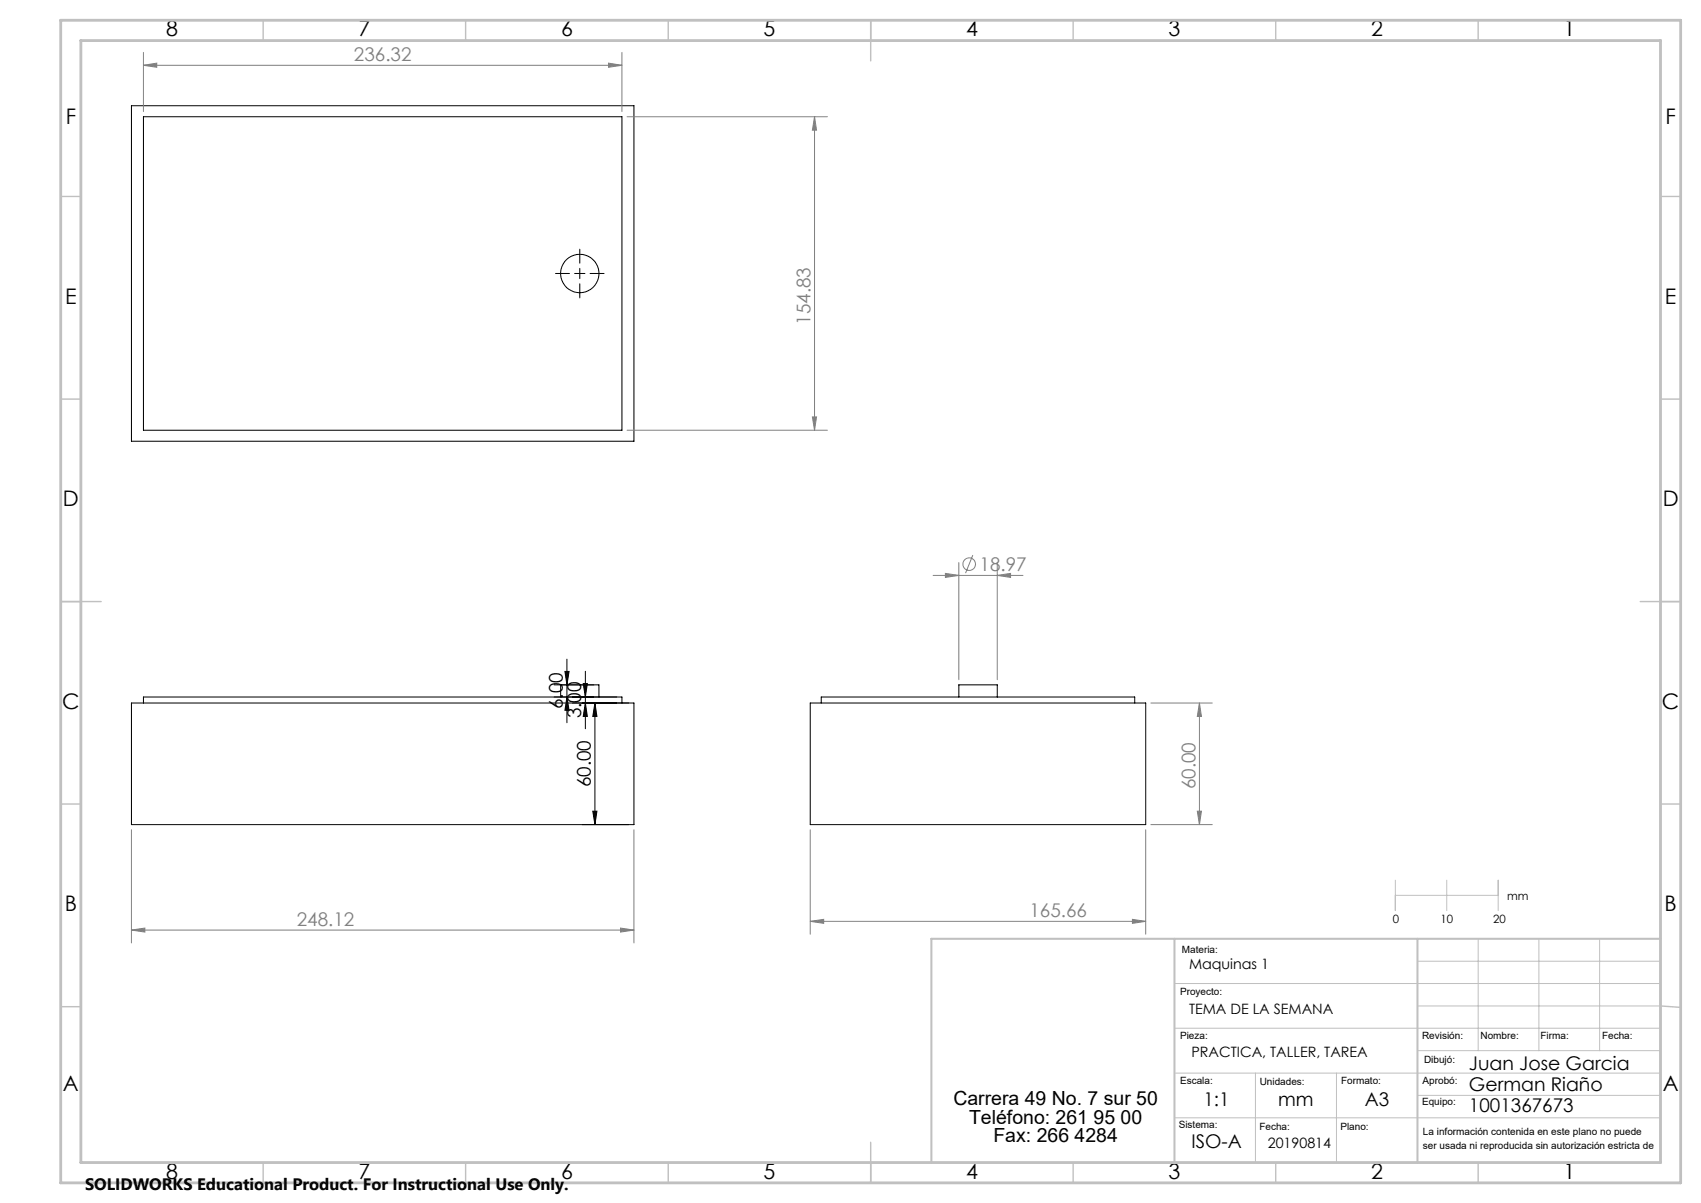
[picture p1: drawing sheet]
<svg xmlns="http://www.w3.org/2000/svg" width="420mm" height="297mm" viewBox="0 0 420 297" stroke-linecap="round" stroke-linejoin="round" font-family="sans-serif">
<g fill="none" stroke="#000" stroke-width=".25">
<path d="M32.5 26.1h124v82.8h-124zM35.4 28.8h118.2v77.4h-118.2zM137.2 67.5h3.4M141.9 67.5h2.5M143.2 61.5v3.5M143.2 66.2v2.6M143.2 70.1v3.5M145.7 67.5h3.5M32.5 173.6h124v30h-124zM35.4 173.6v-1.5h118.2v1.5M136.8 169.1h9.8M138.4 172.1v-3h9.5v3"/>
<path d="M139.5 165.8h1l-.5 3.3zM140 172.1l.5 3.3h-1zM140 162.7v15.7M144 168.8h1l-.5 3.3zM144.5 173.6l.5 3.3h-1zM144.5 165.7v14.2M146.9 173.6l.5 3.3h-1zM146.9 173.6v30M200.1 173.6h82.8v30h-82.8zM202.8 173.6v-1.5h77.4v1.5M236.7 172.1v-3h9.5v3M146.4 200.3h1l-.5 3.3z"/>
<circle cx="143.2" cy="67.5" r="4.7"/>
</g>
<g fill="none" stroke="#808080" stroke-width=".25">
<path d="M35.4 16.1l3.3-.5v1zM35.4 12.9v14.6M35.4 16.1h118.2M150.2 15.6l3.4 .5-3.4 .5zM153.6 12.9v14.6M154.8 28.8h49.5M201.1 28.8l.5 3.3h-1zM201.1 28.8v77.4M154.8 106.2h49.5M200.6 102.9h1l-.5 3.3zM236.7 138.9v28.9M240.2 137.1l-1.8 4.4"/>
<path d="M246.2 138.9v28.9M230.4 142.1h22.2M233.4 141.6l3.3 .5-3.3 .5zM246.2 142.1l3.3-.5v1zM284.2 173.6h15.1M296.2 173.6l.5 3.3h-1.1zM296.2 173.6v30M32.5 204.9v27.9M156.5 204.9v27.9M200.1 204.9v25.7M282.9 204.9v25.7M284.2 203.6h15.1"/>
<path d="M295.6 200.3h1.1l-.5 3.3zM32.5 229.6l3.3-.5v1zM32.5 229.6h124M153.2 229.1l3.3 .5-3.3 .5zM200.1 227.5l3.3-.5v1zM200.1 227.5h82.8M279.6 227l3.3 .5-3.3 .5z"/>
<circle cx="239.3" cy="139.3" r="1.56"/>
</g>
<g fill="none" stroke="#c0c0c0" stroke-width=".25">
<path d="M344.5 217.3v7.5M357.2 217.3v7.5M369.9 217.3v7.5M344.5 221h25.4M350 237.3h60M365 231.8v27.6M380 231.8v27.6M395 231.8v27.6M290 242.8h120M290 253.9h120M350 248.4h60M350 259.4h60"/>
<path d="M290 264.9h120M290 276h120M310 264.9v22.1M330 264.9v22.1M350 270.4h60"/>
</g>
<g fill="none" stroke="#c0c0c0" stroke-width=".35">
<path d="M65 5v5M115 5v5M165 5v5M215 5v10M265 5v5M315 5v5M365 5v5M15 48.5h5M410 48.5h5M15 98.5h5M410 98.5h5M15 148.5h10"/>
<path d="M405 148.5h10M15 198.5h5M410 198.5h5M15 248.5h5M410 248.4l5 .3M65 287v5M115 287v5M165 287v5M215 282v10M265 287v5M315 287v5M365 287v5"/>
</g>
<path d="M290 231.8v55.2M350 231.8v55.2M410 231.8h-180v55.2" fill="none" stroke="#c0c0c0" stroke-width=".5"/>
<path d="M15 5h400v287h-400zM20 10h390v277h-390z" fill="none" stroke="#c0c0c0" stroke-width=".7"/>
<path d="M146.4 200.3h1l-.5 3.3zM146.9 173.6l.5 3.3h-1zM144.5 173.6l.5 3.3h-1zM144 168.8h1l-.5 3.3zM140 172.1l.5 3.3h-1zM139.5 165.8h1l-.5 3.3z" fill="#000"/>
<g fill="#808080">
<path d="M150.2 15.6l3.4 .5-3.4 .5zM35.4 16.1l3.3-.5v1z"/>
<path d="M32.5 229.6l3.3-.5v1zM153.2 229.1l3.3 .5-3.3 .5zM200.1 227.5l3.3-.5v1zM279.6 227l3.3 .5-3.3 .5zM233.4 141.6l3.3 .5-3.3 .5zM246.2 142.1l3.3-.5v1z"/>
<path d="M200.6 102.9h1l-.5 3.3zM201.1 28.8l.5 3.3h-1z"/>
<path d="M296.2 173.6l.5 3.3h-1.1zM295.6 200.3h1.1l-.5 3.3z"/>
</g>
<g font-size="5.3">
<text x="41" y="9">8</text>
<text x="88.5" y="9">7</text>
<text x="138.5" y="9">6</text>
<text x="188.5" y="9">5</text>
<text x="238.5" y="9">4</text>
<text x="288.5" y="9">3</text>
<text x="338.5" y="9">2</text>
<text x="386" y="9">1</text>
<text x="16.2" y="30.7">F</text>
<text x="411.2" y="30.7">F</text>
<text x="16.1" y="75">E</text>
<text x="411.1" y="75">E</text>
<text x="15.5" y="125">D</text>
<text x="410.5" y="125">D</text>
<text x="15.4" y="175">C</text>
<text x="410.4" y="175">C</text>
<text x="16" y="225">B</text>
<text x="411" y="225">B</text>
<text x="15.5" y="269.2">A</text>
<text x="410.5" y="269.2">A</text>
<text x="41" y="291">8</text>
<text x="88.5" y="291">7</text>
<text x="138.5" y="291">6</text>
<text x="188.5" y="291">5</text>
<text x="238.5" y="291">4</text>
<text x="288.5" y="291">3</text>
<text x="338.5" y="291">2</text>
<text x="386" y="291">1</text>
</g>
<g font-size="4.8">
<text x="235.4" y="272.9">Carrera 49 No. 7 sur 50</text>
<text x="239.3" y="277.4">Teléfono: 261 95 00</text>
<text x="245.3" y="281.9">Fax: 266 4284</text>
</g>
<g font-size="4.7" fill="#808080">
<text x="87.4" y="15.1">236.32</text>
<text x="200.1" y="80.2" transform="rotate(-90 200.1 80.2)">154.83</text>
<text x="241.9" y="141">18.97</text>
<text x="295.2" y="194.9" transform="rotate(-90 295.2 194.9)">60.00</text>
<text x="254.2" y="226.4">165.66</text>
<text x="73.3" y="228.6">248.12</text>
</g>
<g font-size="4.7">
<text x="139" y="175.1" transform="rotate(-90 139 175.1)">6.00</text>
<text x="143.5" y="177.3" transform="rotate(-90 143.5 177.3)">3.00</text>
<text x="145.9" y="194.4" transform="rotate(-90 145.9 194.4)">60.00</text>
<text x="362.7" y="269.4">German Riaño</text>
<text x="362.7" y="264.1">Juan Jose Garcia</text>
<text x="297.2" y="272.9">1:1</text>
<text x="315.6" y="272.9">mm</text>
<text x="337" y="272.9">A3</text>
<text x="362.7" y="274.4">1001367673</text>
<text x="294.2" y="283.5">ISO-A</text>
</g>
<text font-size="4.1" x="21" y="293.7">SOLIDWORKS Educational Product. For Instructional Use Only.</text>
<g font-size="3.5">
<text x="293.6" y="239.2">Maquinas 1</text>
<text x="293.6" y="250.2">TEMA DE LA SEMANA</text>
<text x="294.2" y="261">PRACTICA, TALLER, TAREA</text>
<text x="313" y="283.5">20190814</text>
</g>
<g font-size="2.8">
<text x="343.9" y="227.8">0</text>
<text x="355.7" y="227.8">10</text>
<text x="368.7" y="227.8">20</text>
<text x="372.2" y="222.3">mm</text>
</g>
<g font-size="2.5">
<text x="291.8" y="235.2">Materia:</text>
<text x="291.4" y="245.5">Proyecto:</text>
<text x="291.4" y="256.5">Pieza:</text>
<text x="351.1" y="256.5">Revisión:</text>
<text x="365.6" y="256.5">Nombre:</text>
<text x="380.4" y="256.5">Firma:</text>
<text x="395.6" y="256.5">Fecha:</text>
<text x="351.6" y="262.5">Dibujó:</text>
<text x="291.4" y="267.7">Escala:</text>
<text x="311" y="267.8">Unidades:</text>
<text x="331.1" y="267.7">Formato:</text>
<text x="351.3" y="267.7">Aprobó:</text>
<text x="351.1" y="272.9">Equipo:</text>
<text x="291" y="278.4">Sistema:</text>
<text x="311" y="279">Fecha:</text>
<text x="331" y="279">Plano:</text>
<text x="351.3" y="280.1">La información contenida en este plano no puede</text>
<text x="351.3" y="283.6">ser usada ni reproducida sin autorización estricta de</text>
</g>
</svg>
